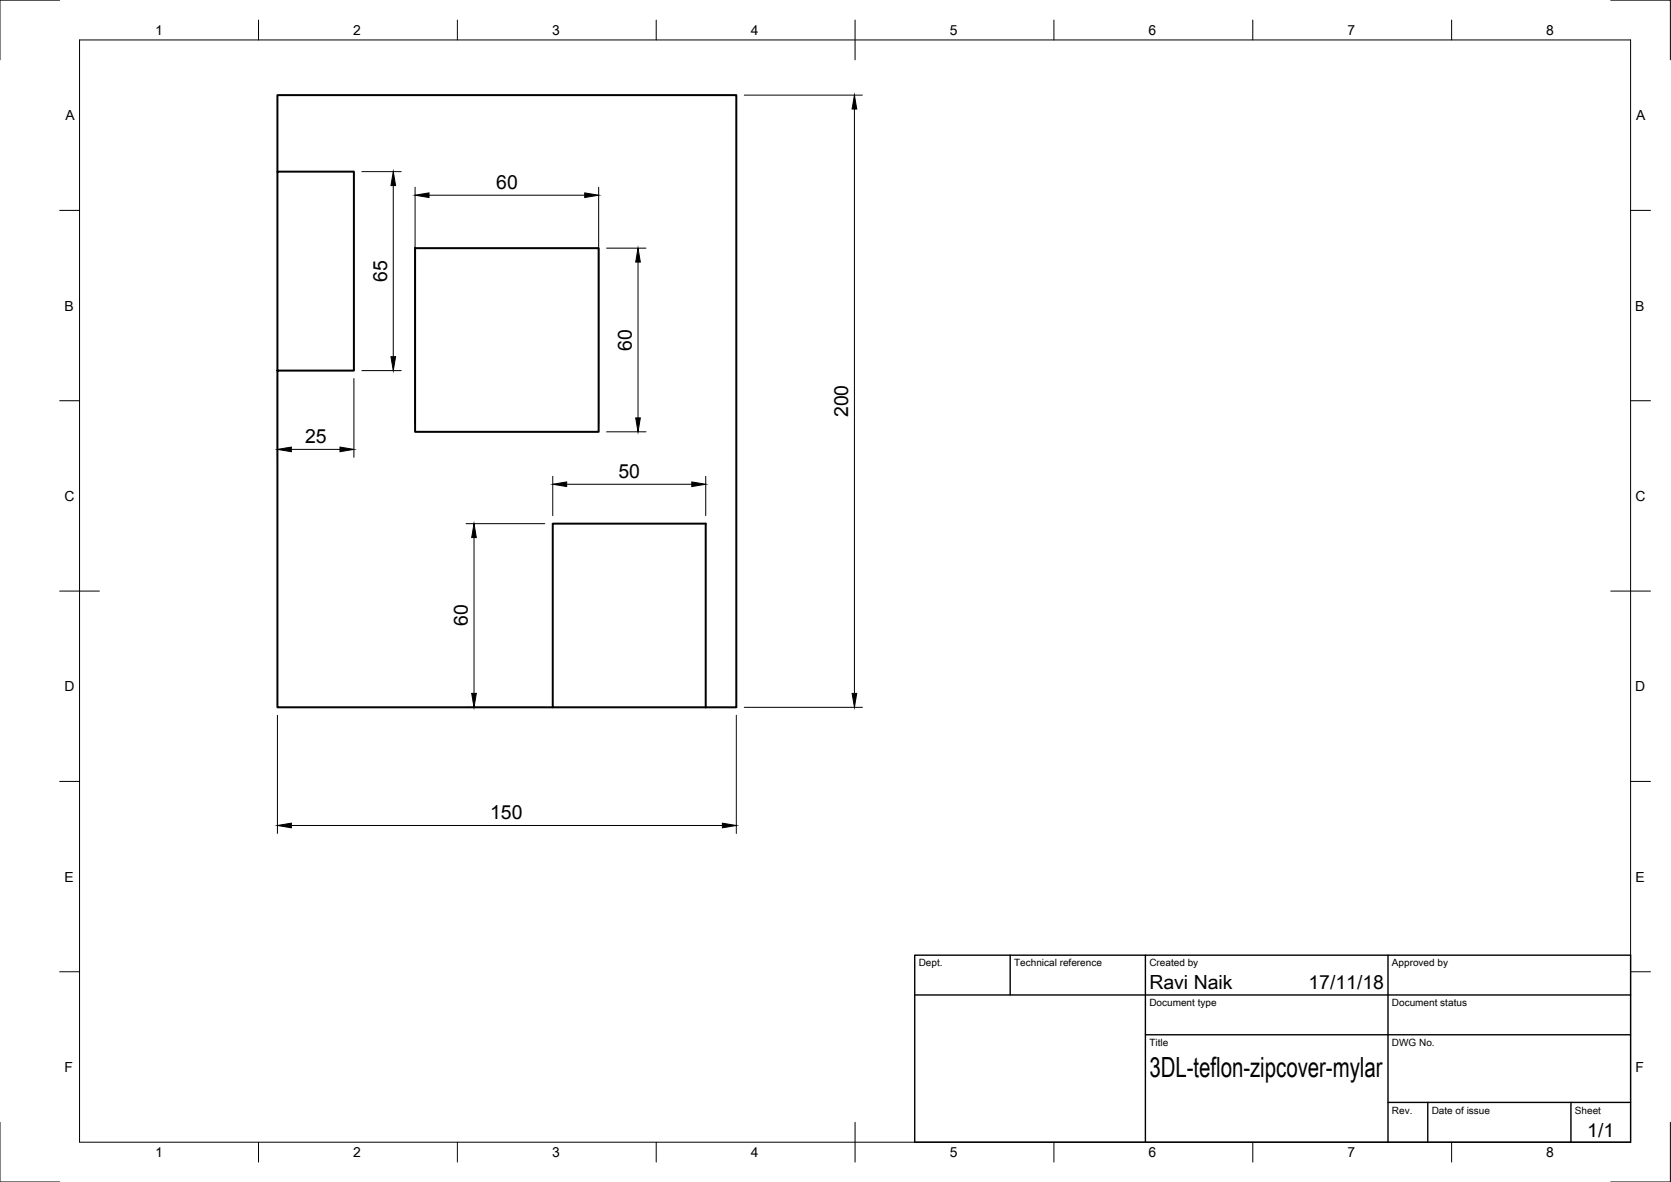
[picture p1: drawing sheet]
<svg xmlns="http://www.w3.org/2000/svg" width="420mm" height="297mm" viewBox="0 0 420 297" stroke-linecap="round" stroke-linejoin="round" font-family="sans-serif">
<!-- layer: Visible -->
<path d="M69.8 43.1v-19.2h115.3v153.8h-7.7M104.4 62.4h46.1v46.1h-46.1zM69.8 93.1v-50h19.2v50h-19.2v84.6h69.2M139 131.6h38.4v46.1h-38.4z" fill="none" stroke="#000" stroke-width=".5"/>
<!-- layer: Border -->
<g fill="none" stroke="#000" stroke-width=".25">
<path d="M15 0h-15v15M20 10h390v277h-390zM65 5v5M115 5v5M165 5v5M215 5v10M265 5v5M315 5v5M365 5v5M405 0h15v15M15 52.9h5M410 52.9h5"/>
<path d="M15 100.7h5M410 100.7h5M15 148.5h10M405 148.5h10M15 196.4h5M410 196.4h5M15 244.2h5M410 244.2h5M0 282v15h15M65 287v5M115 287v5M165 287v5"/>
<path d="M215 282v10M265 287v5M315 287v5M365 287v5M420 282v15h-15"/>
</g>
<!-- layer: TitleBlock -->
<path d="M230 240h180v47h-180zM230 250h180M254 240v10M288 240v47M349 240v47M288 260h122M349 277h61M359 277v10M395 277v10" fill="none" stroke="#000" stroke-width=".35"/>
<!-- layer: Dimensions -->
<g fill="none" stroke="#000" stroke-width=".25">
<path d="M187.1 23.9h29.7M214.8 27.4v146.8M91 43.1h9.9M98.9 46.6v43M104.4 47.1v59.4M107.9 49.1h39.1M150.5 47.1v59.4M152.5 62.4h9.9M160.4 65.9v39.1M69.8 95.1v19.8M89 95.1v19.8M91 93.1h9.9"/>
<path d="M73.3 112.9h12.2M139 119.7v9.9M152.5 108.5h9.9M177.4 119.7v9.9M117.2 131.6h19.8M119.2 135.1v39.1M142.5 121.7h31.4M69.8 179.7v29.7M117.2 177.7h19.8M185.1 179.7v29.7M187.1 177.7h29.7M73.3 207.4h108.3"/>
</g>
<g fill="#000" stroke="#000" stroke-width=".25">
<path d="M214.8 23.9l.6 3.5h-1.1zM98.9 43.1l.6 3.5h-1.2zM104.4 49.1l3.5-.6v1.1zM147 48.5l3.5 .6-3.5 .5zM160.4 62.4l.6 3.5h-1.2zM98.3 89.6h1.2l-.6 3.5zM69.8 112.9l3.5-.6v1.2zM85.5 112.3l3.5 .6-3.5 .6zM159.8 105h1.2l-.6 3.5zM119.2 131.6l.6 3.5h-1.2zM139 121.7l3.5-.6v1.2zM173.9 121.1l3.5 .6-3.5 .6z"/>
<path d="M118.6 174.2h1.2l-.6 3.5zM214.3 174.2h1.1l-.6 3.5zM69.8 207.4l3.5-.5v1.1zM181.6 206.9l3.5 .5-3.5 .6z"/>
</g>
<text font-size="7" x="289" y="270.5">3DL-teflon-zipcover-mylar</text>
<g font-size="4.9">
<text x="124.8" y="47.5">60</text>
<text x="97.3" y="70.8" transform="rotate(-90 97.3 70.8)">65</text>
<text x="158.9" y="88.1" transform="rotate(-90 158.9 88.1)">60</text>
<text x="213.3" y="104.8" transform="rotate(-90 213.3 104.8)">200</text>
<text x="76.7" y="111.4">25</text>
<text x="155.5" y="120.1">50</text>
<text x="117.6" y="157.3" transform="rotate(-90 117.6 157.3)">60</text>
<text x="123.2" y="205.9">150</text>
<text x="289" y="248.5">Ravi Naik</text>
<text x="329" y="248.5">17/11/18</text>
<text x="399.1" y="285.6">1/1</text>
</g>
<g font-size="3.5">
<text x="39" y="8.8">1</text>
<text x="88.8" y="8.8">2</text>
<text x="138.8" y="8.8">3</text>
<text x="188.7" y="8.8">4</text>
<text x="238.8" y="8.8">5</text>
<text x="288.7" y="8.8">6</text>
<text x="338.8" y="8.8">7</text>
<text x="388.8" y="8.8">8</text>
<text x="16.4" y="30.2">A</text>
<text x="411.4" y="30.2">A</text>
<text x="16.2" y="78">B</text>
<text x="411.2" y="78">B</text>
<text x="16.2" y="125.9">C</text>
<text x="411.2" y="125.9">C</text>
<text x="16.2" y="173.7">D</text>
<text x="411.2" y="173.7">D</text>
<text x="16.2" y="221.5">E</text>
<text x="411.2" y="221.5">E</text>
<text x="16.2" y="269.4">F</text>
<text x="411.2" y="269.4">F</text>
<text x="39" y="290.8">1</text>
<text x="88.8" y="290.8">2</text>
<text x="138.8" y="290.8">3</text>
<text x="188.7" y="290.8">4</text>
<text x="238.8" y="290.8">5</text>
<text x="288.7" y="290.8">6</text>
<text x="338.8" y="290.8">7</text>
<text x="388.8" y="290.8">8</text>
</g>
<g font-size="2.5">
<text x="231" y="242.8">Dept.</text>
<text x="255" y="242.8">Technical reference</text>
<text x="289" y="242.8">Created by</text>
<text x="350" y="242.8">Approved by</text>
<text x="289" y="252.8">Document type</text>
<text x="350" y="252.8">Document status</text>
<text x="289" y="262.8">Title</text>
<text x="350" y="262.8">DWG No.</text>
<text x="350" y="279.8">Rev.</text>
<text x="360" y="279.8">Date of issue</text>
<text x="396" y="279.8">Sheet</text>
</g>
</svg>
